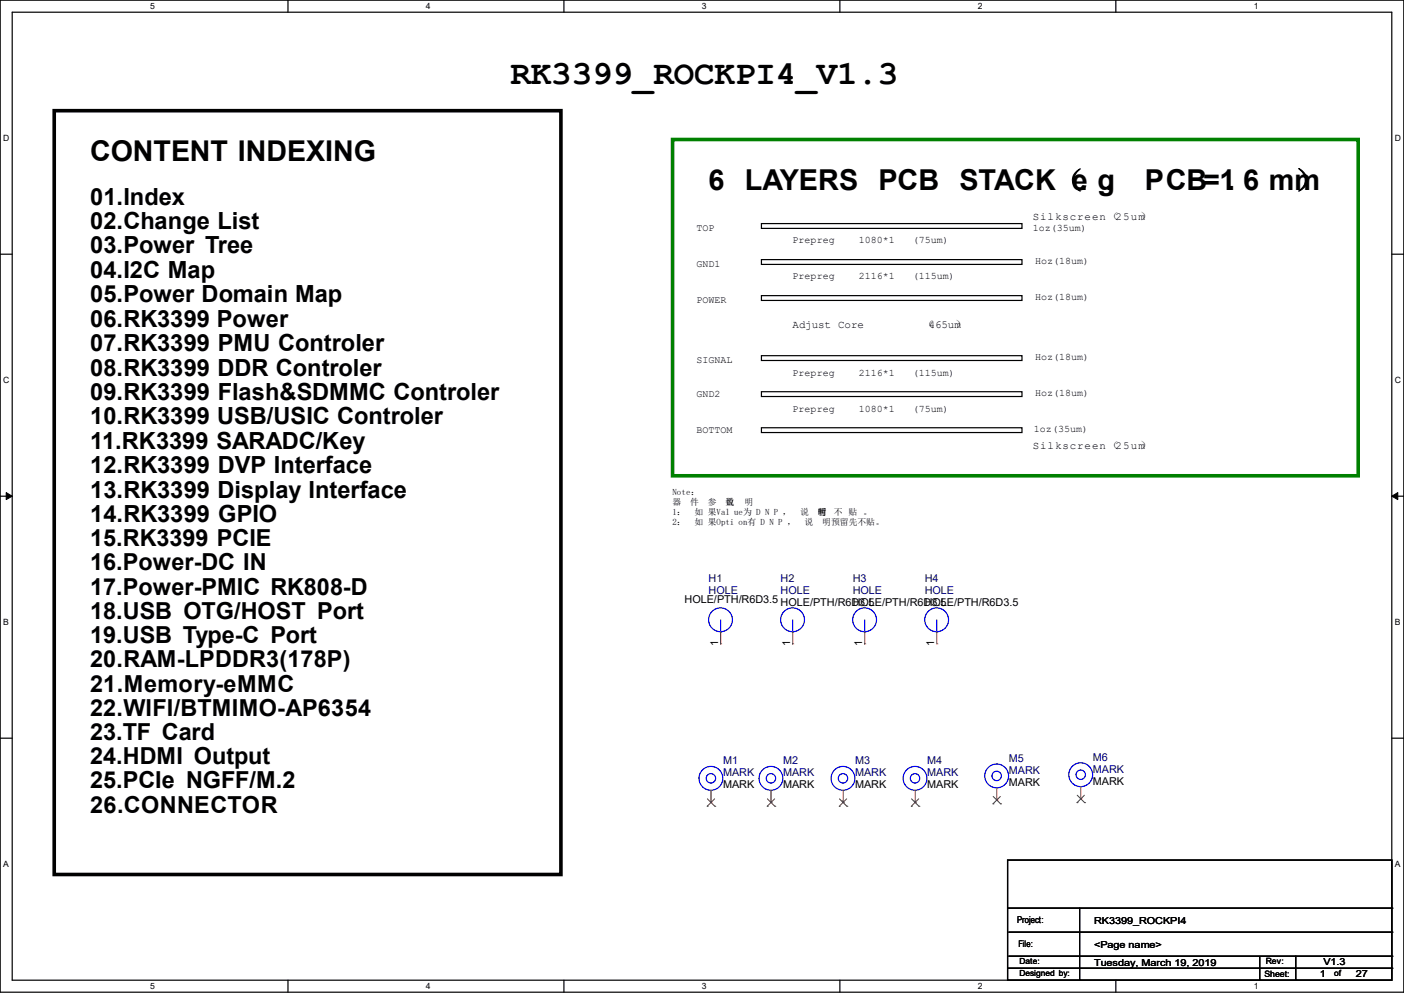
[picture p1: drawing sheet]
<svg xmlns="http://www.w3.org/2000/svg" width="297mm" height="210mm" viewBox="0 0 297 210" stroke-linecap="round" stroke-linejoin="round" font-family="sans-serif">
<path d="M0 0h297v209.8h-297zM2.6 2.6h291.8v204.7h-291.8z" fill="none" stroke="#000" stroke-width=".25"/>
<g fill="#fff">
<path d="M31.7 .3h1v2h-1z"/>
<path d="M31.7 207.6h1v1.9h-1z"/>
</g>
<path d="M60.9 0v2.6M60.9 207.3v2.5" fill="none" stroke="#000" stroke-width=".25"/>
<g fill="#fff">
<path d="M90.1 .3h1v2h-1z"/>
<path d="M90.1 207.6h1v1.9h-1z"/>
</g>
<path d="M119.3 0v2.6M119.3 207.3v2.5" fill="none" stroke="#000" stroke-width=".25"/>
<g fill="#fff">
<path d="M148.5 .3h.9v2h-.9z"/>
<path d="M148.5 207.6h.9v1.9h-.9z"/>
</g>
<path d="M177.7 0v2.6M177.7 207.3v2.5" fill="none" stroke="#000" stroke-width=".25"/>
<g fill="#fff">
<path d="M206.8 .3h1v2h-1z"/>
<path d="M206.8 207.6h1v1.9h-1z"/>
</g>
<path d="M236.1 0v2.6M236.1 207.3v2.5" fill="none" stroke="#000" stroke-width=".25"/>
<g fill="#fff">
<path d="M265.2 .3h1v2h-1z"/>
<path d="M265.2 207.6h1v1.9h-1z"/>
<path d="M.7 28.2h1.2v1.9h-1.2z"/>
<path d="M295.1 28.2h1.2v1.9h-1.2z"/>
<path d="M.7 79.3h1.2v2h-1.2z"/>
<path d="M295.1 79.3h1.2v2h-1.2z"/>
</g>
<path d="M0 53.8h2.6M294.4 53.8h2.6" fill="none" stroke="#000" stroke-width=".25"/>
<g fill="#fff">
<path d="M.7 130.5h1.2v2h-1.2z"/>
<path d="M295.1 130.5h1.1v2h-1.1z"/>
</g>
<path d="M0 104.9h2.6M294.4 104.9h2.6" fill="none" stroke="#000" stroke-width=".25"/>
<path d="M1.3 104.2l1.3 .7-1.3 .8zM294.4 104.9l1.3-.7v1.5z" fill="#000" stroke="#000" stroke-width=".21"/>
<g fill="#fff">
<path d="M.7 181.7h1.2v2h-1.2z"/>
<path d="M295.1 181.7h1.1v2h-1.1z"/>
</g>
<g fill="none" stroke="#000" stroke-width=".25">
<path d="M161.1 47.3h55.1v1h-55.1zM161.1 54.9h55.1v1h-55.1zM161.1 62.5h55.1v1h-55.1zM161.1 75.2h55.1v1h-55.1zM161.1 82.8h55.1v1.1h-55.1zM161.1 90.5h55.1v1h-55.1zM0 156.1h2.6M294.4 156.1h2.6M213.1 181.9h81.3v25.4h-81.3zM213.1 192.1h81.3M213.4 197.1h81M228.4 192.1v15.2"/>
<path d="M294.4 192.1h.1M294.4 197.1h.1M213.1 204.8h81.3M213.4 202.2h81M228.4 207.3h.1M266.5 207.3h.1M266.5 202.5v4.8M274.1 207.3h.1M274.1 202.2v5.1M294.4 202.2h.1M294.4 204.8h.1"/>
</g>
<path d="M142.3 29.5h145v71.1h-145z" fill="none" stroke="#008000" stroke-width=".76"/>
<path d="M11.5 23.4h107.2v161.6h-107.2z" fill="none" stroke="#000" stroke-width=".76"/>
<g fill="none" stroke="#00f" stroke-width=".25">
<path d="M152.4 133.6h.1M152.4 131.1v2.5M167.7 133.6h.1M167.7 131.1v2.5M182.9 133.6h.1M182.9 131.1v2.5M198.2 133.6h.1M198.2 131.1v2.5"/>
<circle cx="152.4" cy="131.1" r="2.52"/>
<circle cx="167.7" cy="131.1" r="2.52"/>
<circle cx="182.9" cy="131.1" r="2.52"/>
<circle cx="198.1" cy="131.1" r="2.52"/>
<circle cx="150.4" cy="164.6" r="2.52"/>
<circle cx="150.4" cy="164.6" r=".99"/>
<circle cx="163.1" cy="164.6" r="2.52"/>
<circle cx="163.1" cy="164.6" r=".99"/>
<circle cx="178.3" cy="164.6" r="2.52"/>
<circle cx="178.3" cy="164.6" r=".99"/>
<circle cx="193.6" cy="164.6" r="2.52"/>
<circle cx="193.6" cy="164.6" r=".99"/>
<circle cx="210.8" cy="164.1" r="2.52"/>
<circle cx="210.8" cy="164.1" r=".99"/>
<circle cx="228.6" cy="163.9" r="2.52"/>
<circle cx="228.6" cy="163.9" r=".99"/>
</g>
<g fill="none" stroke="#f00" stroke-width=".25">
<path d="M152.4 136.2h.1M152.4 133.6v2.6M167.7 136.2h.1M167.7 133.6v2.6M182.9 136.2h.1M182.9 133.6v2.6M198.2 136.2h.1M198.2 133.6v2.6M150.4 169.7h.1M150.4 167.2v2.5M163.1 169.7h.1M163.1 167.2v2.5"/>
<path d="M178.4 169.7h.1M178.4 167.2v2.5M193.6 169.7h.1M193.6 167.2v2.5M210.9 169.2h.1M210.9 166.7v2.5M228.6 169h.1M228.6 166.4v2.6"/>
</g>
<g fill="none" stroke="#804000" stroke-width=".21">
<path d="M149.6 170.5h.1M149.6 169l1.6 1.5M151.2 169l-1.6 1.5M151.2 170.5h.1M162.3 170.5h.1M162.3 169l1.6 1.5M163.9 169l-1.6 1.5M163.9 170.5h.1M177.5 170.5h.1M177.6 169l1.6 1.5M179.1 169l-1.6 1.5M179.2 170.5h.1"/>
<path d="M192.8 170.5h.1M192.8 169l1.6 1.5M194.4 169l-1.6 1.5M194.4 170.5h.1M210.1 170h.1M210.1 168.4l1.6 1.6M211.6 168.4l-1.5 1.6M211.7 170h.1M227.8 169.8h.1M227.9 168.2l1.5 1.6M229.4 168.2l-1.6 1.6M229.4 169.8h.1"/>
</g>
<text font-size="7.2" x="108" y="17.8">RK3399_ROCKPI4_V1.3</text>
<g font-size="6.1">
<text x="19.1" y="34.1">CONTENT INDEXING</text>
<text x="149.9" y="40.3">6</text>
<text x="157.6" y="40.3">LAYERS</text>
<text x="185.8" y="40.3">PCB</text>
<text x="203" y="40.3">STACK（e. g.</text>
<text x="242.2" y="40.3">PCB=1. 6 mm</text>
<text x="273.9" y="40.3">）</text>
</g>
<g font-size="5">
<text x="19.1" y="43.3">01.Index</text>
<text x="19.1" y="48.4">02.Change List</text>
<text x="19.1" y="53.6">03.Power Tree</text>
<text x="19.1" y="58.8">04.I2C Map</text>
<text x="19.1" y="63.9">05.Power Domain Map</text>
<text x="19.1" y="69.1">06.RK3399 Power</text>
<text x="19.1" y="74.3">07.RK3399 PMU Controler</text>
<text x="19.1" y="79.4">08.RK3399 DDR Controler</text>
<text x="19.1" y="84.6">09.RK3399 Flash&amp;SDMMC Controler</text>
<text x="19.1" y="89.7">10.RK3399 USB/USIC Controler</text>
<text x="19.1" y="94.9">11.RK3399 SARADC/Key</text>
<text x="19.1" y="100.1">12.RK3399 DVP Interface</text>
<text x="19.1" y="105.2">13.RK3399 Display Interface</text>
<text x="19.1" y="110.4">14.RK3399 GPIO</text>
<text x="19.1" y="115.5">15.RK3399 PCIE</text>
<text x="19.1" y="120.6">16.Power-DC IN</text>
<text x="19.1" y="125.8">17.Power-PMIC RK808-D</text>
<text x="19.1" y="130.9">18.USB OTG/HOST Port</text>
<text x="19.1" y="136">19.USB Type-C Port</text>
<text x="19.1" y="141.1">20.RAM-LPDDR3(178P)</text>
<text x="19.1" y="146.3">21.Memory-eMMC</text>
<text x="19.1" y="151.4">22.WIFI/BTMIMO-AP6354</text>
<text x="19.1" y="156.5">23.TF Card</text>
<text x="19.1" y="161.6">24.HDMI Output</text>
<text x="19.1" y="166.8">25.PCIe NGFF/M.2</text>
<text x="19.1" y="171.9">26.CONNECTOR</text>
</g>
<g font-size="2.3">
<text x="218.5" y="46.6">Silkscreen（25um</text>
<text x="241.1" y="46.6">）</text>
<text x="167.7" y="69.5">Adjust Core</text>
<text x="195.1" y="69.5">（</text>
<text x="196.5" y="69.5">465um</text>
<text x="201.9" y="69.5">）</text>
<text x="218.5" y="94.9">Silkscreen（25um</text>
<text x="241.1" y="94.9">）</text>
<text x="144.8" y="127.6">HOLE/PTH/R6D3.5 HOLE/PTH/R6D3.5</text>
<text x="180.4" y="128.1">HOLE/PTH/R6D3.5</text>
<text x="195.6" y="128.1">HOLE/PTH/R6D3.5</text>
<text x="151.9" y="136.7" transform="rotate(-90 151.9 136.7)">1</text>
<text x="167.1" y="136.7" transform="rotate(-90 167.1 136.7)">1</text>
<text x="182.4" y="136.7" transform="rotate(-90 182.4 136.7)">1</text>
<text x="197.6" y="136.7" transform="rotate(-90 197.6 136.7)">1</text>
<text x="153" y="166.7">MARK</text>
<text x="165.7" y="166.7">MARK</text>
<text x="180.9" y="166.7">MARK</text>
<text x="196.1" y="166.7">MARK</text>
<text x="213.4" y="166.2">MARK</text>
<text x="231.2" y="165.9">MARK</text>
</g>
<g font-size="2.3" fill="#000080">
<text x="149.9" y="123">H1</text>
<text x="149.9" y="125.6">HOLE</text>
<text x="165.1" y="123">H2</text>
<text x="165.1" y="125.6">HOLE</text>
<text x="180.4" y="123">H3</text>
<text x="180.4" y="125.6">HOLE</text>
<text x="195.6" y="123">H4</text>
<text x="195.6" y="125.6">HOLE</text>
<text x="153" y="161.6">M1</text>
<text x="165.7" y="161.6">M2</text>
<text x="180.9" y="161.6">M3</text>
<text x="196.1" y="161.6">M4</text>
<text x="213.4" y="161.1">M5</text>
<text x="231.2" y="160.9">M6</text>
<text x="153" y="164.2">MARK</text>
<text x="165.7" y="164.2">MARK</text>
<text x="180.9" y="164.2">MARK</text>
<text x="196.1" y="164.2">MARK</text>
<text x="213.4" y="163.7">MARK</text>
<text x="231.2" y="163.4">MARK</text>
</g>
<g font-size="2.1">
<text x="147.4" y="48.9">TOP</text>
<text x="167.7" y="51.5">Prepreg</text>
<text x="181.7" y="51.5">1080*1</text>
<text x="193.1" y="51.5">(75um)</text>
<text x="218.5" y="48.9">1oz(35um)</text>
<text x="147.4" y="56.6">GND1</text>
<text x="167.7" y="59.1">Prepreg</text>
<text x="181.7" y="59.1">2116*1</text>
<text x="193.1" y="59.1">(115um)</text>
<text x="219" y="55.8">Hoz(18um)</text>
<text x="147.4" y="64.2">POWER</text>
<text x="219" y="63.4">Hoz(18um)</text>
<text x="147.4" y="76.9">SIGNAL</text>
<text x="219" y="76.1">Hoz(18um)</text>
<text x="147.4" y="84">GND2</text>
<text x="167.7" y="79.4">Prepreg</text>
<text x="181.7" y="79.4">2116*1</text>
<text x="193.1" y="79.4">(115um)</text>
<text x="219" y="83.7">Hoz(18um)</text>
<text x="167.7" y="87">Prepreg</text>
<text x="181.7" y="87">1080*1</text>
<text x="193.1" y="87">(75um)</text>
<text x="147.4" y="91.6">BOTTOM</text>
<text x="218.7" y="91.4">1oz(35um)</text>
</g>
<g font-size="2">
<text x="215.2" y="195.2">Project:</text>
<text x="231.4" y="195.5">RK3399_ROCKPI4</text>
<text x="231.4" y="200.6">&lt;Page name&gt;</text>
<text x="231.4" y="204.4">Tuesday, March 19, 2019</text>
<text x="279.2" y="206.7">1</text>
<text x="280" y="204.1">V1.3</text>
<text x="286.8" y="206.7">27</text>
</g>
<g font-size="1.9">
<text x="142.3" y="104.8">Note：</text>
<text x="142.3" y="106.9">器</text>
<text x="146" y="106.9">件</text>
<text x="149.7" y="106.9">参</text>
<text x="153.5" y="106.9">数</text>
<text x="153.5" y="106.9">说</text>
<text x="157.5" y="106.9">明</text>
<text x="142.3" y="109">1：</text>
<text x="142.3" y="111.1">2：</text>
<text x="146.9" y="109">如 果Val ue为 D N P ，</text>
<text x="146.9" y="111.1">如 果Opti on有 D N P ，</text>
<text x="169.3" y="109">说</text>
<text x="170.2" y="111.1">说</text>
<text x="173" y="109">明</text>
<text x="173" y="109">暂</text>
<text x="173" y="109">时</text>
<text x="173.9" y="111.1">明预留先不贴。</text>
<text x="176.4" y="109">不 贴 。</text>
<text x="215.4" y="200.3">File:</text>
<text x="267.5" y="206.7">Sheet:</text>
</g>
<g font-size="1.8">
<text x="31.7" y="1.9">5</text>
<text x="90.1" y="1.9">4</text>
<text x="148.5" y="1.9">3</text>
<text x="206.8" y="1.9">2</text>
<text x="265.2" y="1.9">1</text>
<text x=".7" y="29.8">D</text>
<text x="295.1" y="29.8">D</text>
<text x=".7" y="80.9">C</text>
<text x="295.1" y="80.9">C</text>
<text x=".7" y="132.1">B</text>
<text x="295.1" y="132.1">B</text>
<text x=".7" y="183.3">A</text>
<text x="295.1" y="183.3">A</text>
<text x="215.7" y="203.8">Date:</text>
<text x="267.8" y="203.9">Rev:</text>
<text x="31.7" y="209.2">5</text>
<text x="90.1" y="209.2">4</text>
<text x="148.5" y="209.2">3</text>
<text x="206.8" y="209.2">2</text>
<text x="215.7" y="206.4">Designed by:</text>
<text x="265.2" y="209.2">1</text>
<text x="282.2" y="206.4">of</text>
</g>
</svg>
